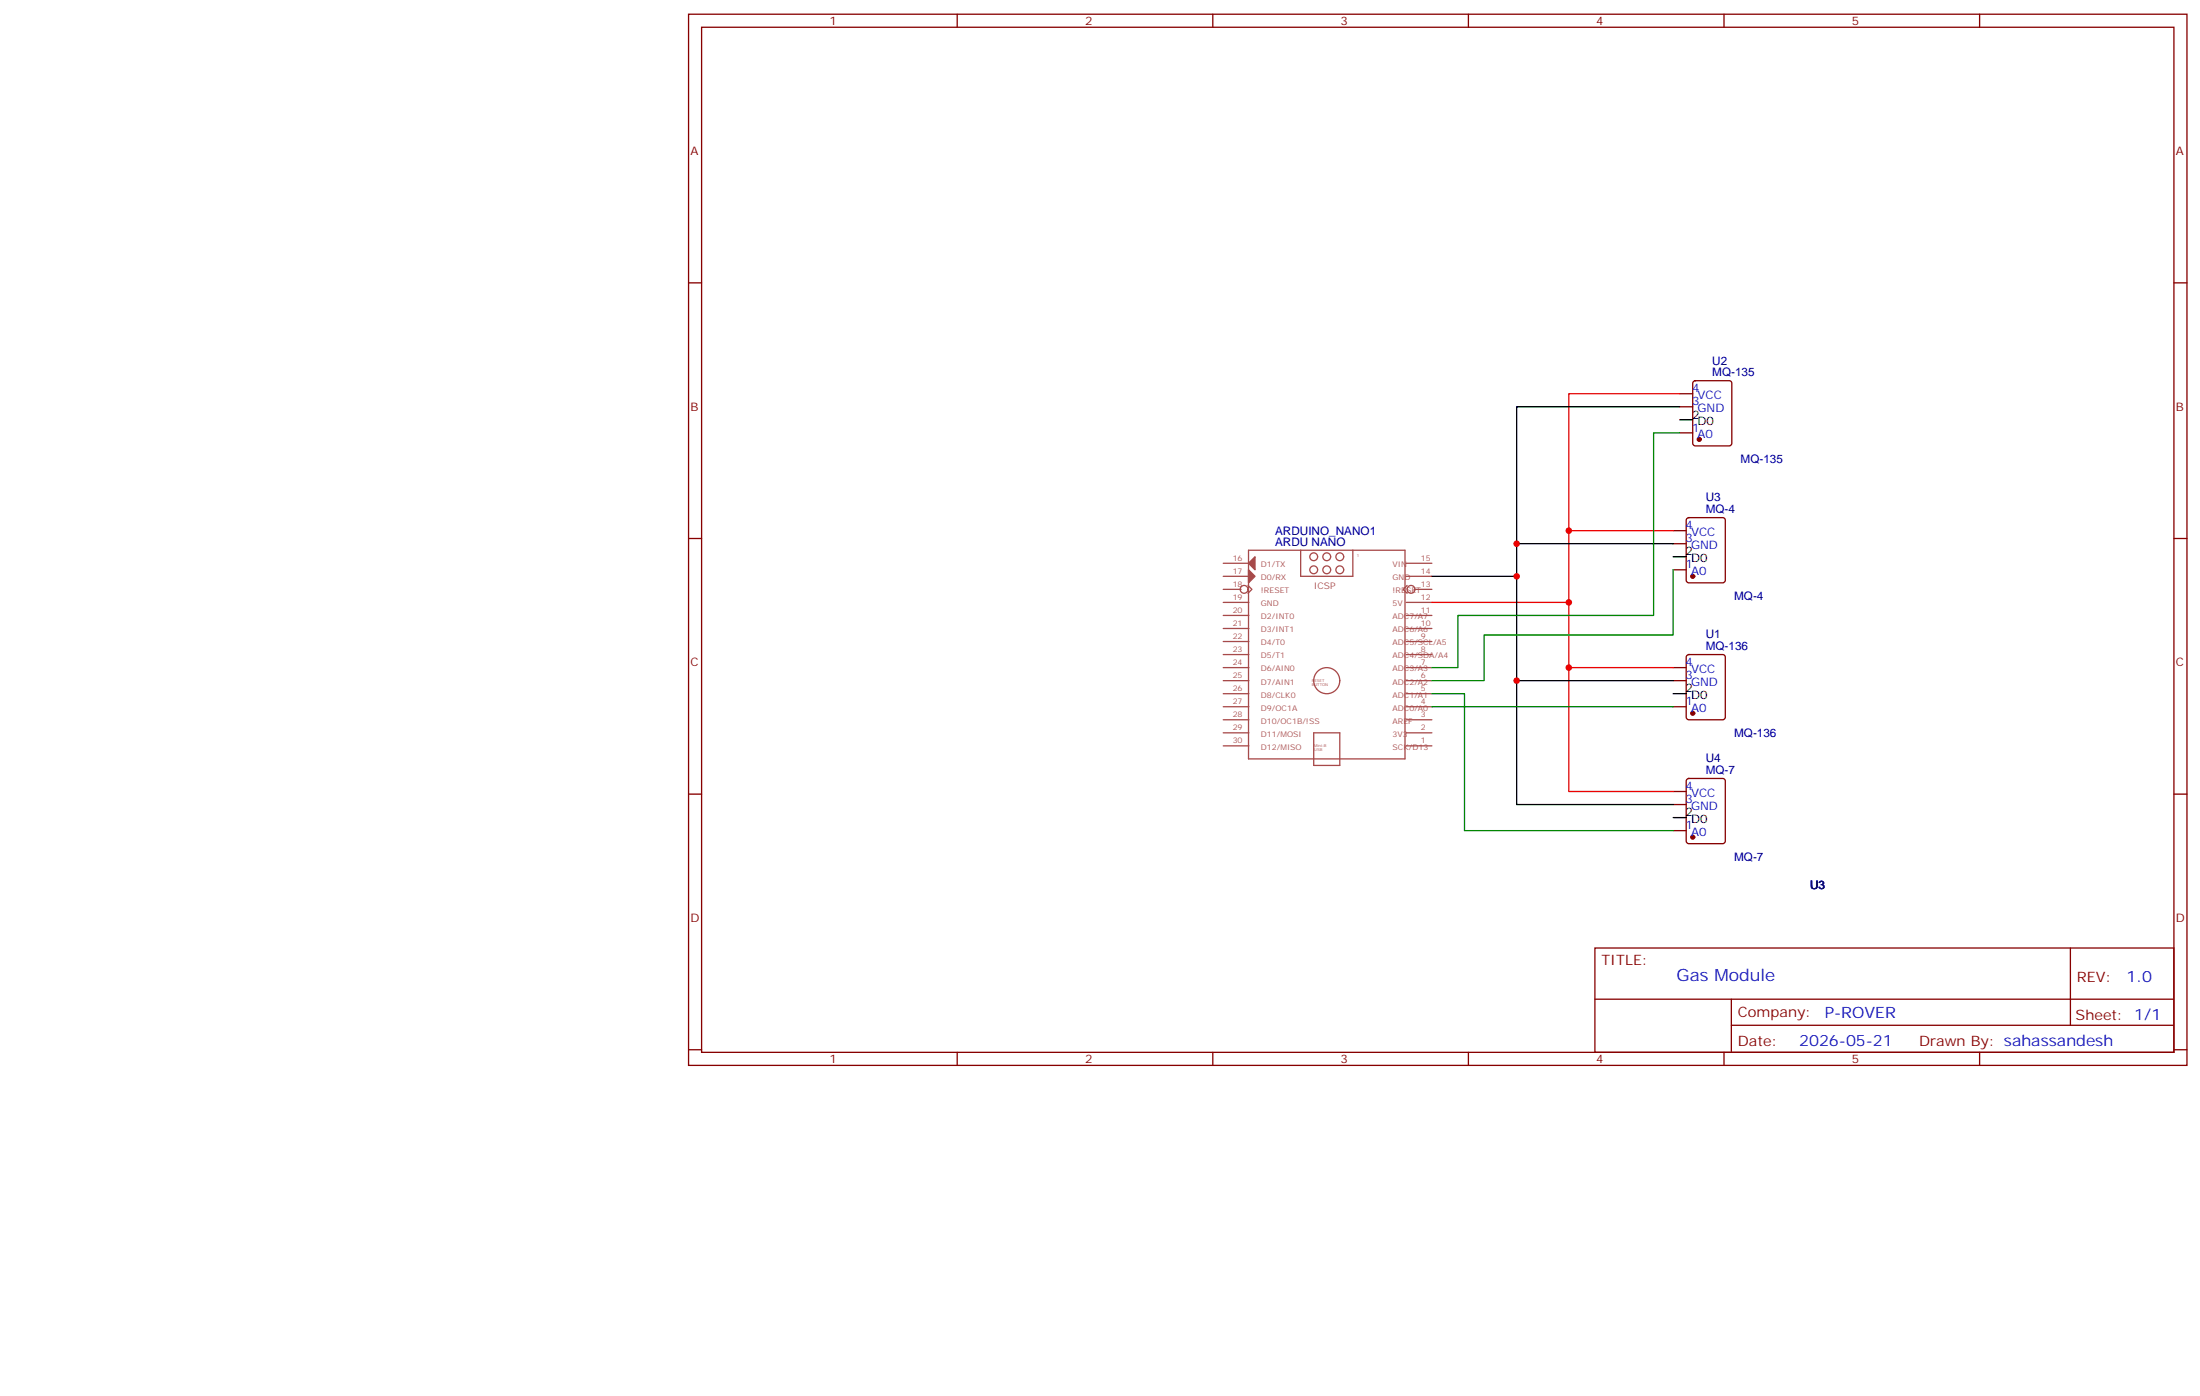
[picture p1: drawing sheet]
<svg xmlns="http://www.w3.org/2000/svg" width="595mm" height="378mm" viewBox="0 0 595 378" stroke-linecap="round" stroke-linejoin="round" font-family="sans-serif">
<g fill="none" stroke="#870000" stroke-width=".35">
<path d="M186.3 3.8h405.3v284.4h-405.3zM189.8 7.4h398.3v277.3h-398.3zM258.9 3.8v3.6M328.1 3.8v3.6M397.2 3.8v3.6M466.4 3.8v3.6M535.5 3.8v3.6M186.3 76.5h3.5M588.1 76.5h3.5M454.4 117.1h3.5M454.4 110h3.5M454.4 106.5h3.5"/>
<path d="M458.1 103.2l.5-.2h9.2a.71 .71 0 0 1 .7 .7l-.1 16.5-.6 .4h-9.2l-.5-.2-.2-.5v-16.2zM186.3 145.7h3.5M452.6 154.1h3.5M452.6 147.1h3.5M452.6 143.5h3.5M456.4 140.2l.4-.2h9.2a.71 .71 0 0 1 .7 .7v16.5l-.7 .5h-9.2l-.5-.3-.2-.4v-16.3zM588.1 145.7h3.5M456.4 177.3l.4-.2h9.2a.71 .71 0 0 1 .7 .7v16.5l-.7 .4h-9.2l-.5-.2-.2-.5v-16.2zM452.6 191.2h3.5M452.6 184.1h3.5M452.6 180.6h3.5M186.3 214.8h3.5"/>
<path d="M452.6 217.6h3.5M452.6 214.1h3.5M456.4 210.8l.4-.2h9.2a.71 .71 0 0 1 .7 .7v16.5l-.7 .4h-9.2l-.5-.2-.2-.5v-16.2zM588.1 214.8h3.5M452.6 224.7h3.5M431.4 256.4h156.7v28.3h-156.7zM560.1 256.5v20.8M431.5 270.3h156.5M468.4 277.3h119.6M468.4 270.3v14.1M186.3 284h3.5M258.9 284.7v3.5"/>
<path d="M328.1 284.7v3.5M397.2 284.7v3.5M466.4 284.7v3.5M535.5 284.7v3.5M588.1 284h3.5"/>
</g>
<g fill="none" stroke="#a64a4a" stroke-width=".35">
<path d="M330.9 155.9h6.9M330.9 159.4h4.8M330.9 152.4h6.9M337.6 158.4l1.1 1-1.1 1.1M337.7 148.8h42.4v56.5h-42.4zM351.9 148.8v7.1h14.1v-7.1M380.4 155.9h6.9M380.4 152.4h6.9M380.6 158.4l-1 1 1 1.1M382.5 159.4h4.8M330.9 162.9h6.9M330.9 177.1h6.9"/>
<path d="M330.9 173.5h6.9M330.9 170h6.9M330.9 166.5h6.9M380.4 162.9h6.9M380.4 177.1h6.9M380.4 173.5h6.9M380.4 170h6.9M380.4 166.5h6.9M330.9 198.2h6.9M330.9 191.2h6.9M330.9 187.6h6.9M330.9 184.1h6.9"/>
<path d="M330.9 180.6h6.9M330.9 194.7h6.9M355.4 198.2h7v8.8h-7zM362.4 184.1a3.5 3.5 0 0 0-5.1-3.1 3.5 3.5 0 0 0-.6 5.9 3.5 3.5 0 0 0 5.7-2.1v-.7M380.4 198.2h6.9M380.4 191.2h6.9M380.4 187.6h6.9M380.4 184.1h6.9M380.4 180.6h6.9M380.4 194.7h6.9M330.9 201.8h6.9M380.4 201.8h6.9"/>
<circle cx="336.5" cy="159.4" r="1.06"/>
<circle cx="355.4" cy="154.1" r="1.06"/>
<circle cx="355.4" cy="150.6" r="1.06"/>
<circle cx="358.9" cy="154.1" r="1.06"/>
<circle cx="358.9" cy="150.6" r="1.06"/>
<circle cx="362.4" cy="154.1" r="1.06"/>
<circle cx="362.4" cy="150.6" r="1.06"/>
<circle cx="381.7" cy="159.4" r="1.06"/>
</g>
<g fill="#a64a4a" stroke="#a64a4a" stroke-width=".35">
<path d="M337.7 152.4l1.8-1.8v3.5z"/>
<path d="M337.7 154.1l1.8 1.8-1.8 1.8z"/>
</g>
<g fill="#870000" stroke="#870000" stroke-width=".35">
<circle cx="457.9" cy="192.9" r=".53"/>
<circle cx="457.9" cy="155.9" r=".53"/>
<circle cx="457.9" cy="226.4" r=".53"/>
<circle cx="459.7" cy="118.9" r=".53"/>
</g>
<path d="M454.4 110h-44.1v37.1M454.4 113.6h3.5M387.3 155.9h23M452.6 147.1h-42.3v37h42.3M452.6 150.6h3.5M410.3 184.1v33.5h42.3M452.6 187.6h3.5M452.6 221.2h3.5" fill="none" stroke="#000" stroke-width=".35"/>
<path d="M454.4 106.5h-30v37M452.6 143.5h-28.2v19.4M387.3 162.9h37.1v51.2h28.2M424.4 180.6h28.2" fill="none" stroke="#f00" stroke-width=".35"/>
<path d="M454.4 117.1h-7.1v49.4h-52.9v14.1h-7.1M452.6 154.1v17.7h-51.1v12.3h-14.2M387.3 187.6h8.9v37.1h56.4M387.3 191.2h65.3" fill="none" stroke="#008700" stroke-width=".35"/>
<g fill="#c00">
<circle cx="424.4" cy="180.6" r=".88"/>
<circle cx="424.4" cy="143.5" r=".88"/>
<circle cx="424.4" cy="162.9" r=".88"/>
<circle cx="410.3" cy="147.1" r=".88"/>
<circle cx="410.3" cy="184.1" r=".88"/>
<circle cx="410.3" cy="155.9" r=".88"/>
</g>
<text font-size="4.6" fill="#00f" x="453.5" y="265.5">Gas Module</text>
<g font-size="4.2" fill="#00f">
<text x="575.2" y="265.7">1.0</text>
<text x="493.6" y="275.3">P-ROVER</text>
<text x="486.7" y="283.1">2026-05-21</text>
</g>
<g font-size="3.9" fill="#800">
<text x="433.2" y="261">TITLE:</text>
<text x="561.8" y="265.7">REV:</text>
<text x="470.1" y="275.2">Company:</text>
<text x="561.5" y="275.8">Sheet: 1/1</text>
<text x="470.1" y="282.9">Date:</text>
<text x="519.2" y="283">Drawn By: sahassandesh</text>
</g>
<g font-size="3.2" fill="#800">
<text x="224.4" y="6.8">1</text>
<text x="293.5" y="6.8">2</text>
<text x="362.7" y="6.8">3</text>
<text x="431.8" y="6.8">4</text>
<text x="500.9" y="6.8">5</text>
<text x="186.8" y="41.9">A</text>
<text x="588.6" y="41.9">A</text>
<text x="186.8" y="111.1">B</text>
<text x="588.6" y="111.1">B</text>
<text x="186.8" y="180.2">C</text>
<text x="588.6" y="180.2">C</text>
<text x="186.8" y="249.4">D</text>
<text x="588.6" y="249.4">D</text>
<text x="224.4" y="287.7">1</text>
<text x="293.5" y="287.7">2</text>
<text x="362.7" y="287.7">3</text>
<text x="431.8" y="287.7">4</text>
<text x="500.9" y="287.7">5</text>
</g>
<g font-size="3.2" fill="#000080">
<text x="463.2" y="101.8">MQ-135</text>
<text x="463.2" y="98.6">U2</text>
<text x="470.9" y="125.2">MQ-135</text>
<text x="461.4" y="135.7">U3</text>
<text x="461.4" y="138.8">MQ-4</text>
<text x="344.9" y="147.8">ARDU NANO</text>
<text x="344.9" y="144.6">ARDUINO_NANO1</text>
<text x="469.1" y="162.2">MQ-4</text>
<text x="461.4" y="172.7">U1</text>
<text x="461.4" y="175.9">MQ-136</text>
<text x="469.1" y="199.3">MQ-136</text>
<text x="461.4" y="209.4">MQ-7</text>
<text x="461.4" y="206.2">U4</text>
<text x="469.1" y="232.8">MQ-7</text>
<text x="489.7" y="240.6">U3</text>
</g>
<g font-size="3.2" fill="#00f">
<text x="457.7" y="106.2">4</text>
<text x="459.2" y="107.9">VCC</text>
<text x="457.7" y="109.7">3</text>
<text x="459.2" y="111.4">GND</text>
<text x="457.7" y="116.7">1</text>
<text x="459.2" y="118.5">A0</text>
<text x="456" y="143.2">4</text>
<text x="456" y="146.7">3</text>
<text x="457.4" y="148.5">GND</text>
<text x="457.4" y="145">VCC</text>
<text x="456" y="153.8">1</text>
<text x="457.4" y="155.5">A0</text>
<text x="456" y="183.8">3</text>
<text x="456" y="180.2">4</text>
<text x="457.4" y="185.5">GND</text>
<text x="457.4" y="182">VCC</text>
<text x="456" y="190.8">1</text>
<text x="457.4" y="192.6">A0</text>
<text x="456" y="213.7">4</text>
<text x="457.4" y="215.5">VCC</text>
<text x="456" y="217.3">3</text>
<text x="457.4" y="219">GND</text>
<text x="456" y="224.3">1</text>
<text x="457.4" y="226.1">A0</text>
</g>
<g font-size="3.2">
<text x="457.7" y="113.2">2</text>
<text x="459.2" y="115">D0</text>
<text x="456" y="150.2">2</text>
<text x="457.4" y="152">D0</text>
<text x="456" y="187.3">2</text>
<text x="457.4" y="189.1">D0</text>
<text x="456" y="220.8">2</text>
<text x="457.4" y="222.6">D0</text>
</g>
<text font-size="2.5" fill="#a54b4b" x="355.4" y="159.4">ICSP</text>
<g font-size="2.1" fill="#a54b4b">
<text x="333.5" y="155.2">17</text>
<text x="333.5" y="151.7">16</text>
<text x="341.1" y="153.4">D1/TX</text>
<text x="376.7" y="153.4">VIN</text>
<text x="384.4" y="155.2">14</text>
<text x="384.4" y="151.7">15</text>
<text x="333.5" y="158.7">18</text>
<text x="341.1" y="160.5">!RESET</text>
<text x="341.1" y="156.9">D0/RX</text>
<text x="376.7" y="160.5">!RESET</text>
<text x="376.7" y="156.9">GND</text>
<text x="384.4" y="158.7">13</text>
<text x="333.5" y="165.8">20</text>
<text x="333.5" y="162.3">19</text>
<text x="341.1" y="167.5">D2/INT0</text>
<text x="341.1" y="164">GND</text>
<text x="376.7" y="164">5V</text>
<text x="376.7" y="167.5">ADC7/A7</text>
<text x="384.4" y="162.3">12</text>
<text x="384.4" y="165.8">11</text>
<text x="333.5" y="169.3">21</text>
<text x="333.5" y="172.8">22</text>
<text x="341.1" y="171">D3/INT1</text>
<text x="376.7" y="171">ADC6/A6</text>
<text x="384.4" y="172.8">9</text>
<text x="384.4" y="169.3">10</text>
<text x="333.5" y="176.4">23</text>
<text x="333.5" y="179.9">24</text>
<text x="341.1" y="174.6">D4/T0</text>
<text x="341.1" y="178.1">D5/T1</text>
<text x="376.7" y="178.1">ADC4/SDA/A4</text>
<text x="376.7" y="174.6">ADC5/SCL/A5</text>
<text x="384.4" y="179.9">7</text>
<text x="384.4" y="176.4">8</text>
<text x="333.5" y="183.4">25</text>
<text x="341.1" y="181.6">D6/AIN0</text>
<text x="341.1" y="185.2">D7/AIN1</text>
<text x="376.7" y="185.2">ADC2/A2</text>
<text x="376.7" y="181.6">ADC3/A3</text>
<text x="384.4" y="183.4">6</text>
<text x="333.5" y="186.9">26</text>
<text x="333.5" y="190.5">27</text>
<text x="341.1" y="188.7">D8/CLK0</text>
<text x="376.7" y="188.7">ADC1/A1</text>
<text x="384.4" y="190.5">4</text>
<text x="384.4" y="186.9">5</text>
<text x="333.5" y="194">28</text>
<text x="333.5" y="197.5">29</text>
<text x="341.1" y="192.2">D9/OC1A</text>
<text x="341.1" y="195.7">D10/OC1B/!SS</text>
<text x="376.7" y="192.2">ADC0/A0</text>
<text x="376.7" y="195.7">AREF</text>
<text x="384.4" y="197.5">2</text>
<text x="384.4" y="194">3</text>
<text x="333.5" y="201.1">30</text>
<text x="341.1" y="199.3">D11/MOSI</text>
<text x="341.1" y="202.8">D12/MISO</text>
<text x="376.7" y="199.3">3V3</text>
<text x="376.7" y="202.8">SCK/D13</text>
<text x="384.4" y="201.1">1</text>
</g>
<g font-size="1.1" fill="#a54b4b">
<text x="367.1" y="150.6">1</text>
<text x="354.8" y="184.4">RESET</text>
<text x="354.8" y="185.4">BUTTON</text>
<text x="355.5" y="202">Mini-B</text>
<text x="355.5" y="203.1">USB</text>
</g>
</svg>
